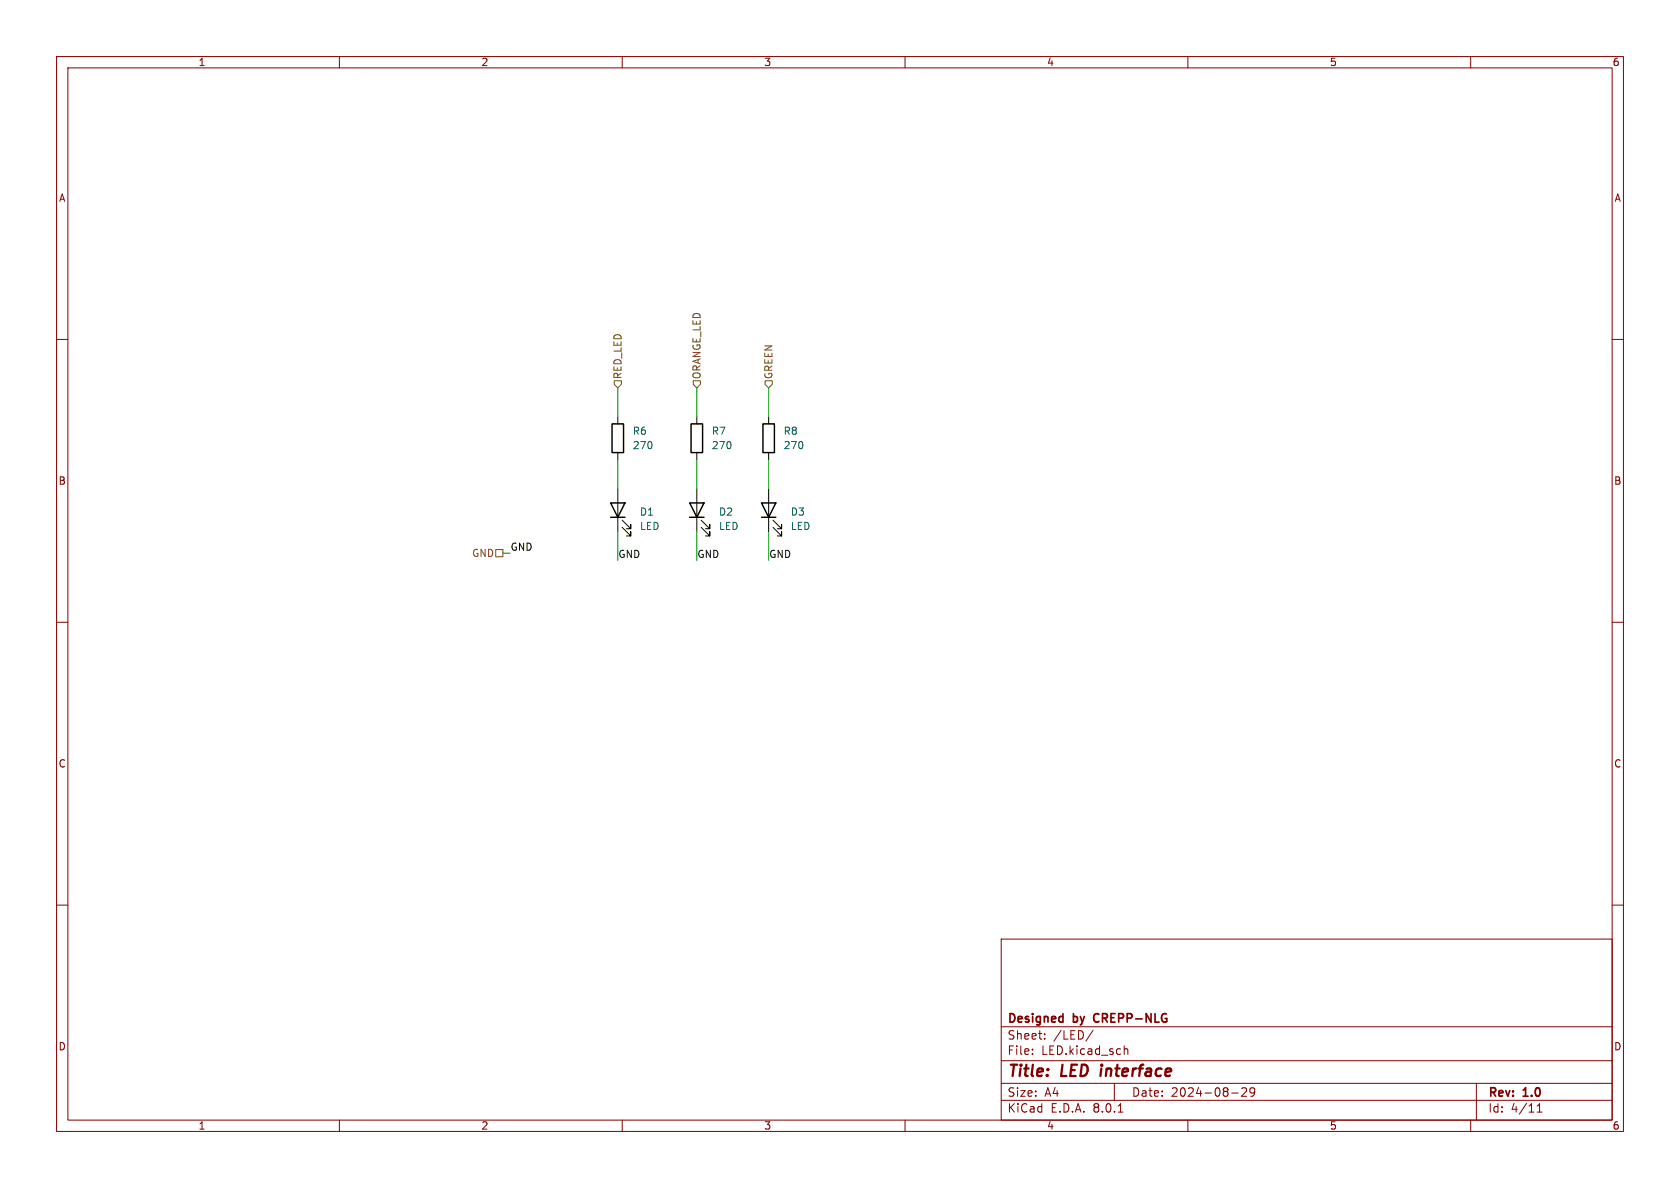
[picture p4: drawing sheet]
<svg xmlns="http://www.w3.org/2000/svg" width="297mm" height="210mm" viewBox="0 0 297 210" stroke-linecap="round" stroke-linejoin="round" font-family="sans-serif">
<g fill="none" stroke="#840000" stroke-width=".18">
<path d="M10 10h277v190h-277zM12 12h273v186h-273zM60 10v2M110 10v2M160 10v2M210 10v2M260 10v2M10 60h2M285 60h2M10 110h2M285 110h2M10 160h2"/>
<path d="M285 160h2M177 166h108v32h-108zM60 198v2M110 198v2M160 198v2M177 194.5h108M177 191.5h108M177 187.5h108M177 181.5h108M182.5 186.3v.1M182.5 185.5v.1M184.7 183.6v.1"/>
<path d="M184.7 182.8v.1M193.2 182.1l-1.2 2M197 191.5v3M197.7 196.6h.8M198.7 184.9v1.5M198.7 185.5l.3-.1 .3 .1 .1 .9M210 198v2M217.7 193.2h1.2M219.5 192.4l.6-.1 .2 .1 .1 .3-.9 1.1h.9M221.8 192.9l-.3 .3h-.3l-.2-.3 .1-.5 .4-.1 .2 .1a.99 .99 0 0 1-.3 1.4h-.3M260 198v2M261 191.5v6.5"/>
<path d="M271.7 196.6h.9M271.7 195.5l.5-.4v1.5"/>
</g>
<path d="M194.7 188.9l-.2 1.3" fill="none" stroke="#840000" stroke-width=".4"/>
<path d="M193.5 179.4l-.2 .4 .2 .7" fill="none" stroke="#840000" stroke-width=".3"/>
<path d="M108.2 74.9h2v5.1h-2zM122.2 74.9h2v5.1h-2zM134.9 74.9h2v5.1h-2zM107.9 88.9h2.6l-1.3 2.5zM107.9 91.4h2.6M121.9 88.9h2.6l-1.3 2.5zM121.9 91.4h2.6M134.6 88.9h2.6l-1.3 2.5zM134.6 91.4h2.6" fill="none" stroke="#000" stroke-width=".25"/>
<g fill="none" stroke="#000" stroke-width=".18">
<path d="M109.2 73.7v1.2M123.2 73.7v1.2M135.9 73.7v1.2M109.2 80v1.3M109.2 86.4v7.6M110 93.2l1.5 1.5v-.7v.7h-.8M110 91.9l1.5 1.6v-.8v.8h-.8M123.2 80v1.3M123.2 86.4v7.6M124 93.2l1.5 1.5v-.7v.7h-.8M124 91.9l1.5 1.6v-.8v.8h-.8M135.9 80v1.3"/>
<path d="M135.9 86.4v7.6M136.7 93.2l1.5 1.5v-.7v.7h-.8M136.7 91.9l1.5 1.6v-.8v.8h-.8"/>
</g>
<path d="M108.6 67.3h1.3v.6l-.7 .7-.6-.7zM122.6 67.3h1.2v.6l-.6 .7-.6-.7zM135.3 67.3h1.2v.6l-.6 .7-.6-.7zM87.6 97.2h1.3v1.2h-1.3z" fill="none" stroke="#725600" stroke-width=".18"/>
<path d="M109.2 68.6v5.1M123.2 68.6v5.1M135.9 68.6v5.1M88.9 97.8h1.3M109.2 81.3v5.1M109.2 94v5.1M123.2 81.3v5.1M123.2 94v5.1M135.9 81.3v5.1M135.9 94v5.1" fill="none" stroke="#009600" stroke-width=".18"/>
<g font-size="2.8" fill="#840000">
<text x="178" y="190.9">Title:</text>
<text x="187.7" y="190.9">LED</text>
<text x="195.4" y="190.9">interface</text>
</g>
<g font-size="2.1" fill="#840000">
<text x="178" y="184">Sheet:</text>
<text x="178" y="181.2">Designed</text>
<text x="186.2" y="184">/LED/</text>
<text x="189.8" y="181.2">by</text>
<text x="194.1" y="181.2">CREPP-NLG</text>
<text x="178" y="186.7">File:</text>
<text x="184.1" y="186.7">LED.kicad_sch</text>
<text x="178" y="196.9">KiCad</text>
<text x="178" y="194.1">Size:</text>
<text x="184.7" y="194.1">A4</text>
<text x="185.7" y="196.9">E.D.A.</text>
<text x="193.3" y="196.9">8.0.1</text>
<text x="200" y="194.1">Date:</text>
<text x="207" y="194.1">2024-08-29</text>
<text x="263" y="194.3">Rev:</text>
<text x="263" y="196.9">Id:</text>
<text x="267.1" y="196.9">4/11</text>
<text x="269.4" y="194.3">1.0</text>
</g>
<g font-size="1.8" fill="#840000">
<text x="35" y="11.9">1</text>
<text x="85" y="11.9">2</text>
<text x="135" y="11.9">3</text>
<text x="185" y="11.9">4</text>
<text x="235" y="11.9">5</text>
<text x="285" y="11.9">6</text>
<text x="10.3" y="35.9">A</text>
<text x="285.3" y="35.9">A</text>
<text x="10.3" y="85.9">B</text>
<text x="285.3" y="85.9">B</text>
<text x="10.3" y="135.9">C</text>
<text x="285.3" y="135.9">C</text>
<text x="10.3" y="185.9">D</text>
<text x="285.3" y="185.9">D</text>
<text x="35" y="199.9">1</text>
<text x="85" y="199.9">2</text>
<text x="135" y="199.9">3</text>
<text x="185" y="199.9">4</text>
<text x="235" y="199.9">5</text>
<text x="285" y="199.9">6</text>
</g>
<g font-size="1.8" fill="#725600">
<text x="110.1" y="67.1" transform="rotate(-90 110.1 67.1)">RED_LED</text>
<text x="124.1" y="67.1" transform="rotate(-90 124.1 67.1)">ORANGE_LED</text>
<text x="136.8" y="67.1" transform="rotate(-90 136.8 67.1)">GREEN</text>
<text x="83.4" y="98.7">GND</text>
</g>
<g font-size="1.8" fill="#006464">
<text x="111.8" y="77.1">R6</text>
<text x="125.7" y="77.1">R7</text>
<text x="138.4" y="77.1">R8</text>
<text x="111.8" y="79.6">270</text>
<text x="125.7" y="79.6">270</text>
<text x="138.4" y="79.6">270</text>
<text x="113" y="91.4">D1</text>
<text x="113" y="93.9">LED</text>
<text x="127" y="91.4">D2</text>
<text x="127" y="93.9">LED</text>
<text x="139.7" y="91.4">D3</text>
<text x="139.7" y="93.9">LED</text>
</g>
<g font-size="1.8" fill="#0f0f0f">
<text x="90.2" y="97.4">GND</text>
<text x="109.2" y="98.7">GND</text>
<text x="123.2" y="98.7">GND</text>
<text x="135.9" y="98.7">GND</text>
</g>
</svg>
